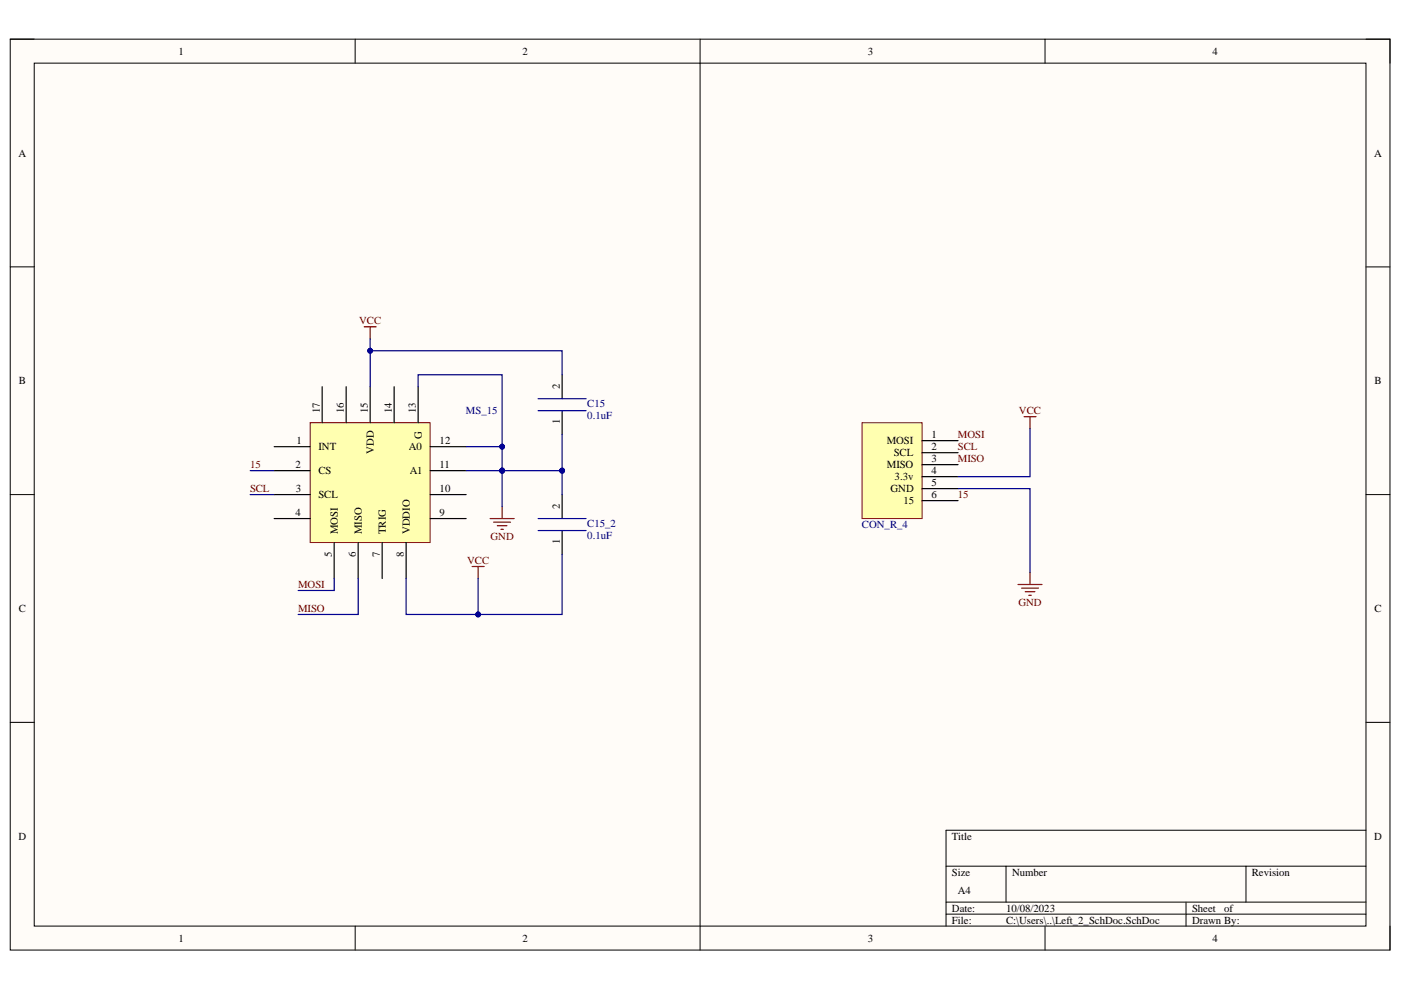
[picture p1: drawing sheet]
<svg xmlns="http://www.w3.org/2000/svg" width="297mm" height="210mm" viewBox="0 0 297 210" stroke-linecap="round" stroke-linejoin="round" font-family="sans-serif">
<path d="M2.2 8.3h292.5v193.1h-292.5z" fill-rule="evenodd" fill="#fffcf8"/>
<path d="M2.2 8.3h292.5v193.1h-292.5z" fill="none" stroke="#000" stroke-width=".21"/>
<path d="M7.3 13.4h282.3v183h-282.3z" fill-rule="evenodd" fill="#fffcf8"/>
<g fill="none" stroke="#000" stroke-width=".21">
<path d="M2.2 8.3h5.1M7.3 13.4h282.3v183h-282.3zM75.3 8.3v5.1M148.4 8.3v5.1M221.6 8.3v5.1M289.6 8.3h5.1v5.1M2.2 56.6h5.1M289.6 56.6h5.1M2.2 104.9h5.1M289.6 104.9h5.1M2.2 153.2h5.1M289.6 153.2h5.1"/>
<path d="M289.6 176h-89v20.4M75.3 196.4v5M148.4 196.4v5M200.6 183.7h89M200.6 191.3h89M200.6 193.8h89M213.3 183.7v7.6M221.6 196.4v5M251.5 191.3v5.1M264.2 183.7v7.6M294.7 196.4v5"/>
</g>
<path d="M65.8 89.6h25.4v25.4h-25.4z" fill-rule="evenodd" fill="#ffffb0"/>
<path d="M65.8 89.6h25.4v25.4h-25.4z" fill="none" stroke="#800000" stroke-width=".21"/>
<g fill="none" stroke="#000" stroke-width=".25">
<path d="M119.2 79.5v5M58.1 94.7h7.7M58.1 99.8h7.7M68.3 82v7.6M73.4 82v7.6M78.5 82v7.6M83.6 82v7.6M88.7 82v7.6M91.2 94.7h7.6M91.2 99.8h7.6M119.2 87.1v5.1M58.1 104.9h7.7"/>
<path d="M58.1 109.9h7.7M70.9 115v7.7M75.9 115v7.7M81 115v7.7M86.1 115v7.7M91.2 104.9h7.6M91.2 109.9h7.6M119.2 104.9v5M119.2 112.5v5.1"/>
</g>
<path d="M77.2 69.3h2.6M78.5 69.3v2.5M103.9 109.9h5.1M104.7 110.7h3.5M105.4 111.5h2.1M106.2 112.2h.5M106.5 107.4v2.5M100.1 120.1h2.5M101.4 120.1v2.6" fill="none" stroke="#800000" stroke-width=".25"/>
<path d="M114.1 87.1h10.2M114.1 84.5h10.2M114.1 112.5h10.2M114.1 109.9h10.2" fill="none" stroke="#00f" stroke-width=".25"/>
<path d="M182.8 89.6h12.7v20.3h-12.7z" fill-rule="evenodd" fill="#ffffb0"/>
<path d="M182.8 89.6h12.7v20.3h-12.7z" fill="none" stroke="#800000" stroke-width=".21"/>
<path d="M195.5 98.5h7.6M195.5 93.4h7.6M195.5 96h7.6M195.5 101.1h7.6M195.5 103.6h7.6M195.5 106.1h7.6" fill="none" stroke="#000" stroke-width=".25"/>
<path d="M217.1 88.3h2.6M218.4 88.3v2.6M215.8 123.9h5.1M216.6 124.7h3.6M217.4 125.5h2M218.1 126.2h.5M218.4 121.4v2.5" fill="none" stroke="#800000" stroke-width=".25"/>
<path d="M148.4 13.4v183" fill="none" stroke="#000" stroke-width=".21"/>
<path d="M119.2 79.5v-5.1h-40.7v7.6M53 99.8h5.1M53 104.9h5.1M70.9 122.7v2.5h-7.7M75.9 122.7v7.6h-12.7" fill="none" stroke="#000080" stroke-width=".25"/>
<circle cx="78.5" cy="74.4" r=".51" fill="#000080"/>
<circle cx="78.5" cy="74.4" r=".51" fill="none" stroke="#000080" stroke-width=".21"/>
<path d="M119.2 117.6v12.7h-33.1v-7.6" fill="none" stroke="#000080" stroke-width=".25"/>
<circle cx="101.4" cy="130.3" r=".51" fill="#000080"/>
<circle cx="101.4" cy="130.3" r=".51" fill="none" stroke="#000080" stroke-width=".21"/>
<path d="M88.7 82v-2.5h17.8v20.3" fill="none" stroke="#000080" stroke-width=".25"/>
<circle cx="106.5" cy="94.7" r=".51" fill="#000080"/>
<circle cx="106.5" cy="94.7" r=".51" fill="none" stroke="#000080" stroke-width=".21"/>
<circle cx="106.5" cy="99.8" r=".51" fill="#000080"/>
<circle cx="106.5" cy="99.8" r=".51" fill="none" stroke="#000080" stroke-width=".21"/>
<path d="M98.8 99.8h7.7" fill="none" stroke="#000080" stroke-width=".25"/>
<circle cx="106.5" cy="99.8" r=".51" fill="#000080"/>
<circle cx="106.5" cy="99.8" r=".51" fill="none" stroke="#000080" stroke-width=".21"/>
<path d="M98.8 94.7h7.7" fill="none" stroke="#000080" stroke-width=".25"/>
<circle cx="106.5" cy="94.7" r=".51" fill="#000080"/>
<circle cx="106.5" cy="94.7" r=".51" fill="none" stroke="#000080" stroke-width=".21"/>
<path d="M106.5 99.8h12.7" fill="none" stroke="#000080" stroke-width=".25"/>
<circle cx="106.5" cy="99.8" r=".51" fill="#000080"/>
<circle cx="106.5" cy="99.8" r=".51" fill="none" stroke="#000080" stroke-width=".21"/>
<circle cx="119.2" cy="99.8" r=".51" fill="#000080"/>
<circle cx="119.2" cy="99.8" r=".51" fill="none" stroke="#000080" stroke-width=".21"/>
<path d="M78.5 71.8v2.6M218.4 90.9v10.2h-15.3M203.1 103.6h15.3v17.8" fill="none" stroke="#000080" stroke-width=".25"/>
<circle cx="78.5" cy="74.4" r=".51" fill="#000080"/>
<circle cx="78.5" cy="74.4" r=".51" fill="none" stroke="#000080" stroke-width=".21"/>
<path d="M101.4 122.7v7.6" fill="none" stroke="#000080" stroke-width=".25"/>
<circle cx="101.4" cy="130.3" r=".51" fill="#000080"/>
<circle cx="101.4" cy="130.3" r=".51" fill="none" stroke="#000080" stroke-width=".21"/>
<path d="M106.5 99.8v7.6" fill="none" stroke="#000080" stroke-width=".25"/>
<circle cx="106.5" cy="99.8" r=".51" fill="#000080"/>
<circle cx="106.5" cy="99.8" r=".51" fill="none" stroke="#000080" stroke-width=".21"/>
<path d="M119.2 99.8v5.1" fill="none" stroke="#000080" stroke-width=".25"/>
<circle cx="119.2" cy="99.8" r=".51" fill="#000080"/>
<circle cx="119.2" cy="99.8" r=".51" fill="none" stroke="#000080" stroke-width=".21"/>
<path d="M119.2 92.2v7.6" fill="none" stroke="#000080" stroke-width=".25"/>
<circle cx="119.2" cy="99.8" r=".51" fill="#000080"/>
<circle cx="119.2" cy="99.8" r=".51" fill="none" stroke="#000080" stroke-width=".21"/>
<g font-size="2.3">
<text x="37.9" y="11.6">1</text>
<text x="110.8" y="11.6">2</text>
<text x="184" y="11.6">3</text>
<text x="257" y="11.6">4</text>
<text x="3.9" y="33.2">A</text>
<text x="291.3" y="33.2">A</text>
<text x="4" y="81.5">B</text>
<text x="118.7" y="82.5" transform="rotate(-90 118.7 82.5)">2</text>
<text x="291.4" y="81.5">B</text>
<text x="67.8" y="87.6" transform="rotate(-90 67.8 87.6)">17</text>
<text x="72.9" y="87.6" transform="rotate(-90 72.9 87.6)">16</text>
<text x="78" y="87.6" transform="rotate(-90 78 87.6)">15</text>
<text x="83.1" y="87.6" transform="rotate(-90 83.1 87.6)">14</text>
<text x="88.1" y="87.6" transform="rotate(-90 88.1 87.6)">13</text>
<text x="118.7" y="90" transform="rotate(-90 118.7 90)">1</text>
<text x="62.8" y="94.2">1</text>
<text x="67.5" y="95.5">INT</text>
<text x="86.7" y="95.5">A0</text>
<text x="89.4" y="93" transform="rotate(-90 89.4 93)">G</text>
<text x="93.2" y="94.2">12</text>
<text x="188" y="94.2">MOSI</text>
<text x="197.5" y="92.9">1</text>
<text x="197.5" y="95.5">2</text>
<text x="62.7" y="99.3">2</text>
<text x="67.5" y="100.5">CS</text>
<text x="79.3" y="96.3" transform="rotate(-90 79.3 96.3)">VDD</text>
<text x="86.9" y="100.5">A1</text>
<text x="93.2" y="99.3">11</text>
<text x="188" y="99.3">MISO</text>
<text x="189.5" y="96.7">SCL</text>
<text x="189.7" y="101.8">3.3v</text>
<text x="197.5" y="98">3</text>
<text x="197.5" y="100.5">4</text>
<text x="62.7" y="104.4">3</text>
<text x="67.5" y="105.6">SCL</text>
<text x="93.2" y="104.4">10</text>
<text x="118.7" y="107.9" transform="rotate(-90 118.7 107.9)">2</text>
<text x="188.8" y="104.4">GND</text>
<text x="191.5" y="106.9">15</text>
<text x="197.5" y="103.1">5</text>
<text x="197.5" y="105.6">6</text>
<text x="62.7" y="109.5">4</text>
<text x="71.6" y="113.3" transform="rotate(-90 71.6 113.3)">MOSI</text>
<text x="76.7" y="113.3" transform="rotate(-90 76.7 113.3)">MISO</text>
<text x="81.8" y="113.3" transform="rotate(-90 81.8 113.3)">TRIG</text>
<text x="86.9" y="113.3" transform="rotate(-90 86.9 113.3)">VDDIO</text>
<text x="93.2" y="109.5">9</text>
<text x="70.4" y="118.1" transform="rotate(-90 70.4 118.1)">5</text>
<text x="75.4" y="118.1" transform="rotate(-90 75.4 118.1)">6</text>
<text x="80.5" y="118.1" transform="rotate(-90 80.5 118.1)">7</text>
<text x="85.6" y="118.1" transform="rotate(-90 85.6 118.1)">8</text>
<text x="118.7" y="115.4" transform="rotate(-90 118.7 115.4)">1</text>
<text x="4" y="129.8">C</text>
<text x="291.4" y="129.8">C</text>
<text x="3.9" y="178.1">D</text>
<text x="201.8" y="178.1">Title</text>
<text x="291.4" y="178.1">D</text>
<text x="201.8" y="185.7">Size</text>
<text x="214.6" y="185.7">Number</text>
<text x="265.4" y="185.7">Revision</text>
<text x="203.1" y="189.5">A4</text>
<text x="201.8" y="193.3">Date:</text>
<text x="201.8" y="195.9">File:</text>
<text x="213.3" y="193.3">10/08/2023</text>
<text x="213.3" y="195.9">C:\Users\..\Left_2_SchDoc.SchDoc</text>
<text x="252.7" y="193.3">Sheet</text>
<text x="252.7" y="195.9">Drawn By:</text>
<text x="259.5" y="193.3">of</text>
<text x="37.9" y="199.7">1</text>
<text x="110.8" y="199.7">2</text>
<text x="184" y="199.7">3</text>
<text x="257" y="199.7">4</text>
</g>
<g font-size="2.3" fill="#800000">
<text x="76.2" y="68.8">VCC</text>
<text x="216" y="87.9">VCC</text>
<text x="203.1" y="92.9">MOSI</text>
<text x="203.1" y="95.5">SCL</text>
<text x="53" y="99.3">15</text>
<text x="203.1" y="98">MISO</text>
<text x="53" y="104.4">SCL</text>
<text x="203.1" y="105.6">15</text>
<text x="99.1" y="119.6">VCC</text>
<text x="104" y="114.5">GND</text>
<text x="63.2" y="124.7">MOSI</text>
<text x="63.2" y="129.8">MISO</text>
<text x="215.9" y="128.5">GND</text>
</g>
<g font-size="2.3" fill="#000080">
<text x="98.8" y="87.9">MS_15</text>
<text x="124.5" y="86.3">C15</text>
<text x="124.5" y="88.9">0.1uF</text>
<text x="124.5" y="111.7">C15_2</text>
<text x="182.7" y="112">CON_R_4</text>
<text x="124.5" y="114.3">0.1uF</text>
</g>
</svg>
